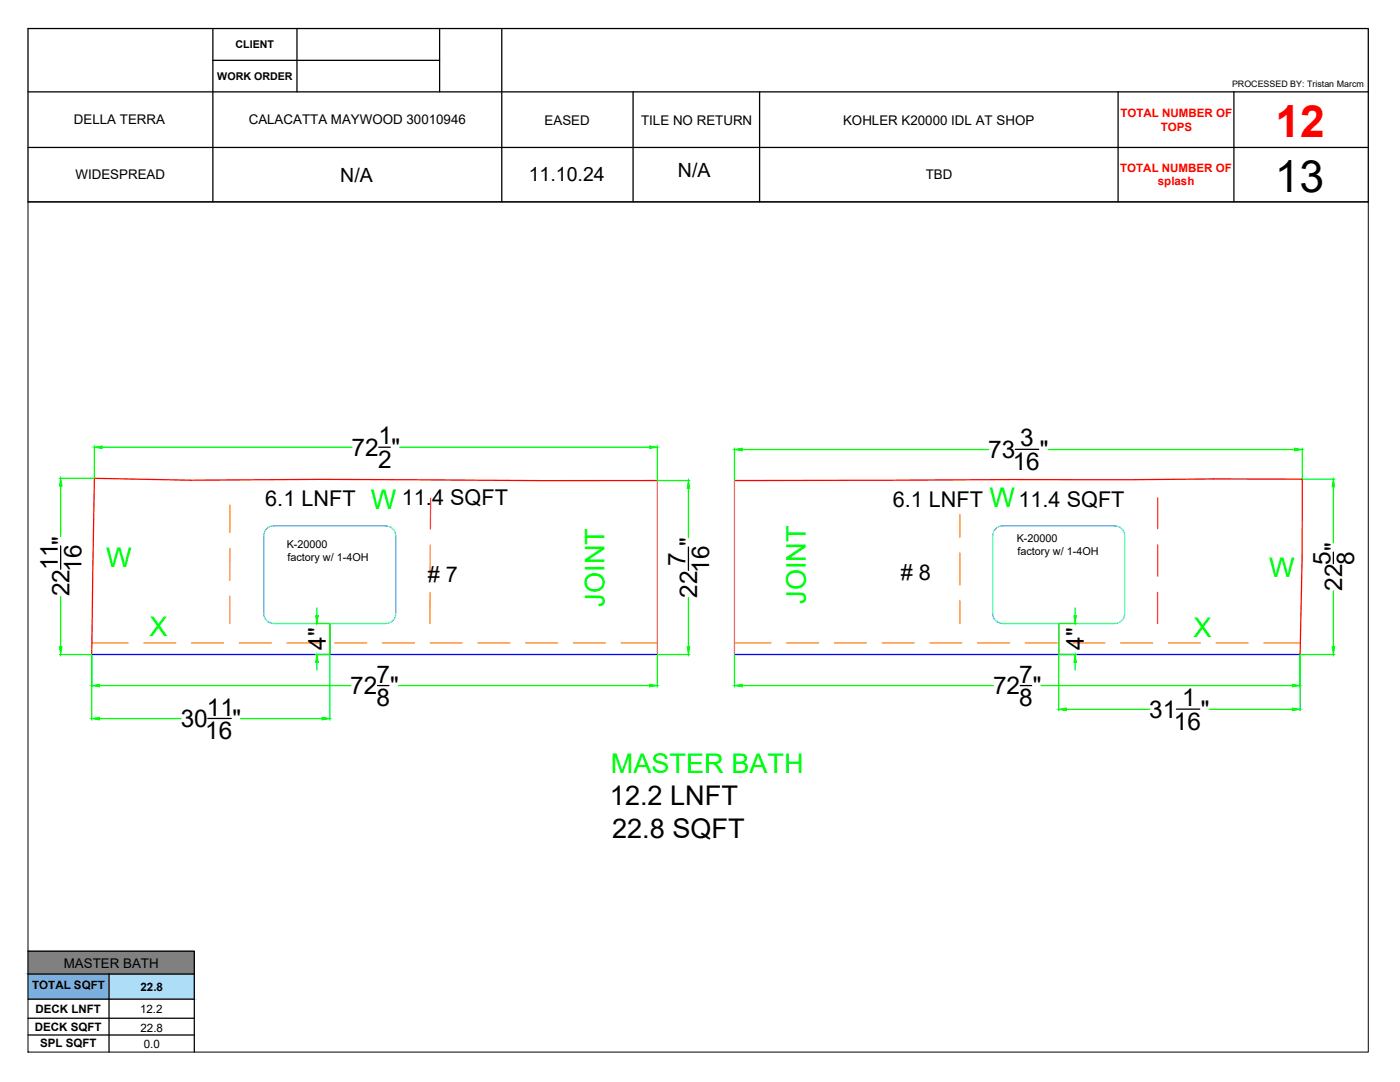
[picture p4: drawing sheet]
<svg xmlns="http://www.w3.org/2000/svg" width="279mm" height="216mm" viewBox="0 0 279 216" stroke-linecap="round" stroke-linejoin="round" font-family="sans-serif">
<!-- layer: RED_WALL -->
<path d="M131.2 95.9h-22.8l-44.4-.2-26.1 .1-19.1-.4-.5 35.2M146.6 95.9l113.3-.3v15.7l-.4 19.3M65.8 124.4v6.2M211.3 124.4v6.2" fill="none" stroke="#f00" stroke-width=".25"/>
<!-- layer: ORANGE_CABS -->
<g fill="none" stroke="#ff7f00" stroke-width=".25">
<path d="M85.9 99.4v6.2M231 99.3v6.2M45.8 119v5.4M45.9 100.8v5.5M45.9 109.4l-.1 6.4M85.8 118.3v6.1M85.9 108.8v6.3M191.6 102.7v4.5M191.6 110.4v6.3M191.6 119.9v4.5M231 118.2v6.2M231 108.7v6.3"/>
<path d="M18.3 128.3h7.2M28.7 128.3h6.4M38.2 128.3h6.4M47.8 128.3h6.3M57.3 128.3h6.3M66.8 128.3h6.4M76.3 128.3h6.4M85.9 128.3h6.3M95.4 128.3h6.3M104.9 128.3h6.4M114.4 128.3h6.4M124 128.3h7.2"/>
<path d="M146.6 128.3h7.2M157 128.3h6.4M166.5 128.3h6.4M176.1 128.3h6.3M185.6 128.3h6.3M195.1 128.3h6.3M204.6 128.3h6.4M214.1 128.3h6.4M223.7 128.3h6.3M233.2 128.3h6.3M242.7 128.3h6.4M252.2 128.3h7.3"/>
</g>
<!-- layer: BLUE_BLUE -->
<path d="M18.3 130.6h112.9M146.6 130.6h112.9" fill="none" stroke="#00f" stroke-width=".25"/>
<!-- layer: 0 -->
<path d="M131.2 95.9v34.7M146.6 95.9v34.7" fill="none" stroke="#f27172" stroke-width=".25"/>
<!-- layer: _CURVE -->
<path d="M52.6 106.9a1.94 1.94 0 0 1 2-2h22.4a1.94 1.94 0 0 1 2 2v15.6M52.7 106.9v15.6M52.6 122.5a1.94 1.94 0 0 0 2 1.9M54.6 124.4h22.4M79 122.5a1.94 1.94 0 0 1-2 1.9M198.1 122.5v-15.6a1.94 1.94 0 0 1 2-2h22.4a1.94 1.94 0 0 1 2 2v15.6M198.1 122.5a1.94 1.94 0 0 0 2 1.9M200.1 124.4h22.4M224.5 122.5a1.94 1.94 0 0 1-2 1.9" fill="none" stroke="#0ff" stroke-width=".25"/>
<!-- layer: 0 -->
<g fill="none" stroke="#0f0" stroke-width=".25">
<path d="M11.8 95.4h6.9M12.1 97v10M18.8 89v6.3M20.4 89.2h49.9M79.8 89.2h49.8M131.2 89v6.8M131.3 95.9h6.4M137.4 97.4v9.9M146.6 89.4v6.4M148.1 89.7h49.2M209.2 89.7h49.2M259.9 89.4v6.1"/>
<path d="M260 95.6h6.4M266.1 97.2v11.1M12.1 119v10.1M137.4 119.2v9.9M266.1 117.9v11.2M11.8 130.6h6.4M18.3 130.7v13M19.9 136.8h50.1M63 130.6h2.7M63 124.4h2.7M63.2 121.3v1.6M63.2 132.2v1.5"/>
<path d="M65.8 124.5v19.2M79.5 136.8h50.1M131.2 130.7v6.4M131.3 130.6h6.4M146.6 130.7v6.4M148.1 136.8h50.2M207.8 136.8h50.1M211.3 124.5v17.3M211.4 130.6h3.4M211.4 124.4h3.4M214.6 121.3v1.6M214.6 132.2v1.5"/>
<path d="M259.5 130.7v11.1M259.5 130.6h6.9M19.9 143.4h16.2M48 143.4h16.3M212.8 141.5h16.6M241.3 141.5h16.6"/>
</g>
<g fill="#0f0" stroke="#0f0" stroke-width=".2">
<path d="M18.8 89.2l1.6-.2v.5z"/>
<path d="M129.6 89l1.6 .2-1.6 .3z"/>
<path d="M137.4 95.9l.2 1.5h-.5z"/>
<path d="M137.1 129.1h.5l-.2 1.5z"/>
<path d="M129.6 136.5l1.6 .3-1.6 .3z"/>
<path d="M18.3 136.8l1.6-.3v.6z"/>
<path d="M11.9 129.1h.5l-.3 1.5z"/>
<path d="M12.1 95.4l.3 1.6h-.5z"/>
<path d="M146.6 89.7l1.5-.3v.6z"/>
<path d="M258.4 89.4l1.5 .3-1.5 .3z"/>
<path d="M266.1 95.6l.3 1.6h-.5z"/>
<path d="M265.9 129.1h.5l-.3 1.5z"/>
<path d="M257.9 136.5l1.6 .3-1.6 .3z"/>
<path d="M146.6 136.8l1.5-.3v.6z"/>
<path d="M63 122.9h.5l-.3 1.5z"/>
<path d="M63.2 130.6l.3 1.6h-.5z"/>
<path d="M64.3 143.1l1.5 .3-1.5 .3z"/>
<path d="M18.3 143.4l1.6-.3v.6z"/>
<path d="M211.3 141.5l1.5-.2v.5z"/>
<path d="M257.9 141.3l1.6 .2-1.6 .3z"/>
<path d="M214.3 122.9h.5l-.2 1.5z"/>
<path d="M214.6 130.6l.2 1.6h-.5z"/>
</g>
<g fill="none" stroke="#000" stroke-width=".25">
<path d="M5.6 5.7h267.5v34.6h-267.5zM5.6 18.3h267.5M42.5 5.7v34.6M42.5 12h45.2M59.3 5.7v12.6M87.7 5.7v12.6M100.1 5.7v34.6M126.3 18.3v22M151.6 18.3v22M223.1 18.3v22M246.3 18.3v22M5.6 29.4h267.5"/>
<path d="M75.6 89.2h2.3M202.6 89.7h4.7M12.1 108.9v4.7M137.4 109.2v4.6M266.1 110.2v2.3M75.3 136.8h2.3M203.6 136.8h2.3M41.5 143.4h4.6M234.8 141.5h4.6M5.6 189.8h33.2v20.1M5.6 194.4h33.2M5.6 199.4h33.2"/>
<path d="M21.8 194.4v15.5M5.6 203.2h33.2M5.6 206.5h33.2"/>
</g>
<path d="M21.8 194.4l17 5v-5zM21.8 194.4l17 5h-17z" fill="#adddf7" stroke="#adddf7" stroke-width=".2"/>
<path d="M5.6 194.4l16.2 5v-5zM5.6 194.4l16.2 5h-16.2z" fill="#7aafdf" stroke="#7aafdf" stroke-width=".2"/>
<path d="M5.6 189.8l33.2 4.6v-4.6zM5.6 189.8l33.2 4.6h-33.2z" fill="#808080" stroke="#808080" stroke-width=".2"/>
<path d="M5.6 40.3h267.5v169.6h-267.5z" fill="none" stroke="#000" stroke-width=".2"/>
<text font-size="8.9" fill="#f00" x="254.6" y="27.3">12</text>
<text font-size="8.9" x="254.4" y="38.3">13</text>
<g font-size="5.4" fill="#0f0">
<text x="74" y="101.7">W</text>
<text x="197.5" y="101.3">W</text>
<text x="21.2" y="113.2">W</text>
<text x="253.3" y="115.2">W</text>
<text x="120.6" y="121.1" transform="rotate(-90 120.6 121.1)">JOINT</text>
<text x="160.8" y="120.5" transform="rotate(-90 160.8 120.5)">JOINT</text>
<text x="29.9" y="127">X</text>
<text x="238.2" y="127.1">X</text>
<text x="121.9" y="154.2">MASTER BATH</text>
</g>
<g font-size="5.4">
<text x="121.7" y="160.7">12.2 LNFT</text>
<text x="122.2" y="167.2">22.8 SQFT</text>
</g>
<g font-size="4.9">
<text x="75.6" y="88.7">1</text>
<text x="203.6" y="89.1">3</text>
<text x="70.2" y="91">72 &quot;</text>
<text x="75.4" y="93.3">2</text>
<text x="197.2" y="91.4">73</text>
<text x="202.1" y="93.8">16</text>
<text x="207.5" y="91.4">&quot;</text>
<text x="11.5" y="113.8" transform="rotate(-90 11.5 113.8)">11</text>
<text x="13.9" y="108.7" transform="rotate(-90 13.9 108.7)">&quot;</text>
<text x="136.8" y="112.8" transform="rotate(-90 136.8 112.8)">7</text>
<text x="139.1" y="108.9" transform="rotate(-90 139.1 108.9)">&quot;</text>
<text x="265.5" y="112.7" transform="rotate(-90 265.5 112.7)">5</text>
<text x="270.2" y="112.7" transform="rotate(-90 270.2 112.7)">8</text>
<text x="13.9" y="119" transform="rotate(-90 13.9 119)">22</text>
<text x="16.3" y="114.1" transform="rotate(-90 16.3 114.1)">16</text>
<text x="139.1" y="119.2" transform="rotate(-90 139.1 119.2)">22</text>
<text x="141.5" y="114.3" transform="rotate(-90 141.5 114.3)">16</text>
<text x="267.8" y="117.9" transform="rotate(-90 267.8 117.9)">22 &quot;</text>
<text x="65" y="129.6" transform="rotate(-90 65 129.6)">4&quot;</text>
<text x="216.3" y="129.6" transform="rotate(-90 216.3 129.6)">4&quot;</text>
<text x="75.1" y="136.2">7</text>
<text x="203.4" y="136.2">7</text>
<text x="41.3" y="142.8">11</text>
<text x="69.9" y="138.6">72 &quot;</text>
<text x="75.1" y="140.9">8</text>
<text x="198.2" y="138.6">72 &quot;</text>
<text x="203.4" y="140.9">8</text>
<text x="229.4" y="143.3">31</text>
<text x="235.9" y="140.9">1</text>
<text x="239.7" y="143.3">&quot;</text>
<text x="36.1" y="145.1">30</text>
<text x="40.9" y="147.5">16</text>
<text x="46.4" y="145.1">&quot;</text>
<text x="234.3" y="145.6">16</text>
</g>
<g font-size="4.3">
<text x="52.9" y="100.9">6.1 LNFT</text>
<text x="80.2" y="100.7">11.4 SQFT</text>
<text x="178.2" y="101.3">6.1 LNFT</text>
<text x="203.3" y="101.1">11.4 SQFT</text>
<text x="85.4" y="116"># 7</text>
<text x="179.8" y="115.7"># 8</text>
</g>
<g font-size="3.9">
<text x="135.3" y="35.2">N/A</text>
<text x="67.9" y="36.2">N/A</text>
<text x="105.5" y="36.2">11.10.24</text>
</g>
<g font-size="2.7">
<text x="14.8" y="24.8">DELLA TERRA</text>
<text x="49.6" y="24.7">CALACATTA MAYWOOD 30010946</text>
<text x="108.7" y="24.9">EASED</text>
<text x="128" y="25">TILE NO RETURN</text>
<text x="168.3" y="25">KOHLER K20000 IDL AT SHOP</text>
<text x="15.1" y="35.7">WIDESPREAD</text>
<text x="184.7" y="35.7">TBD</text>
<text x="12.7" y="193.1">MASTER BATH</text>
</g>
<g font-size="2.3" fill="#f00">
<text x="223.6" y="23.3">TOTAL NUMBER OF</text>
<text x="231.6" y="26.1">TOPS</text>
<text x="223.6" y="34.2">TOTAL NUMBER OF</text>
<text x="231.1" y="37">splash</text>
</g>
<g font-size="2.3">
<text x="6.4" y="197.4">TOTAL SQFT</text>
<text x="28" y="197.7">22.8</text>
<text x="7.1" y="202.1">DECK LNFT</text>
<text x="28" y="202.1">12.2</text>
<text x="6.9" y="205.8">DECK SQFT</text>
<text x="8" y="208.9">SPL SQFT</text>
<text x="28" y="205.8">22.8</text>
<text x="28.7" y="209">0.0</text>
</g>
<g font-size="2.2">
<text x="57.2" y="109.3">K-20000</text>
<text x="57.4" y="111.9">factory w/ 1-4OH</text>
<text x="202.9" y="108.2">K-20000</text>
<text x="203" y="110.8">factory w/ 1-4OH</text>
</g>
<g font-size="2.1">
<text x="47" y="9.7">CLIENT</text>
<text x="43.4" y="16">WORK ORDER</text>
</g>
<text font-size="1.8" x="245.9" y="17.4">PROCESSED BY: Tristan Marcm</text>
</svg>
